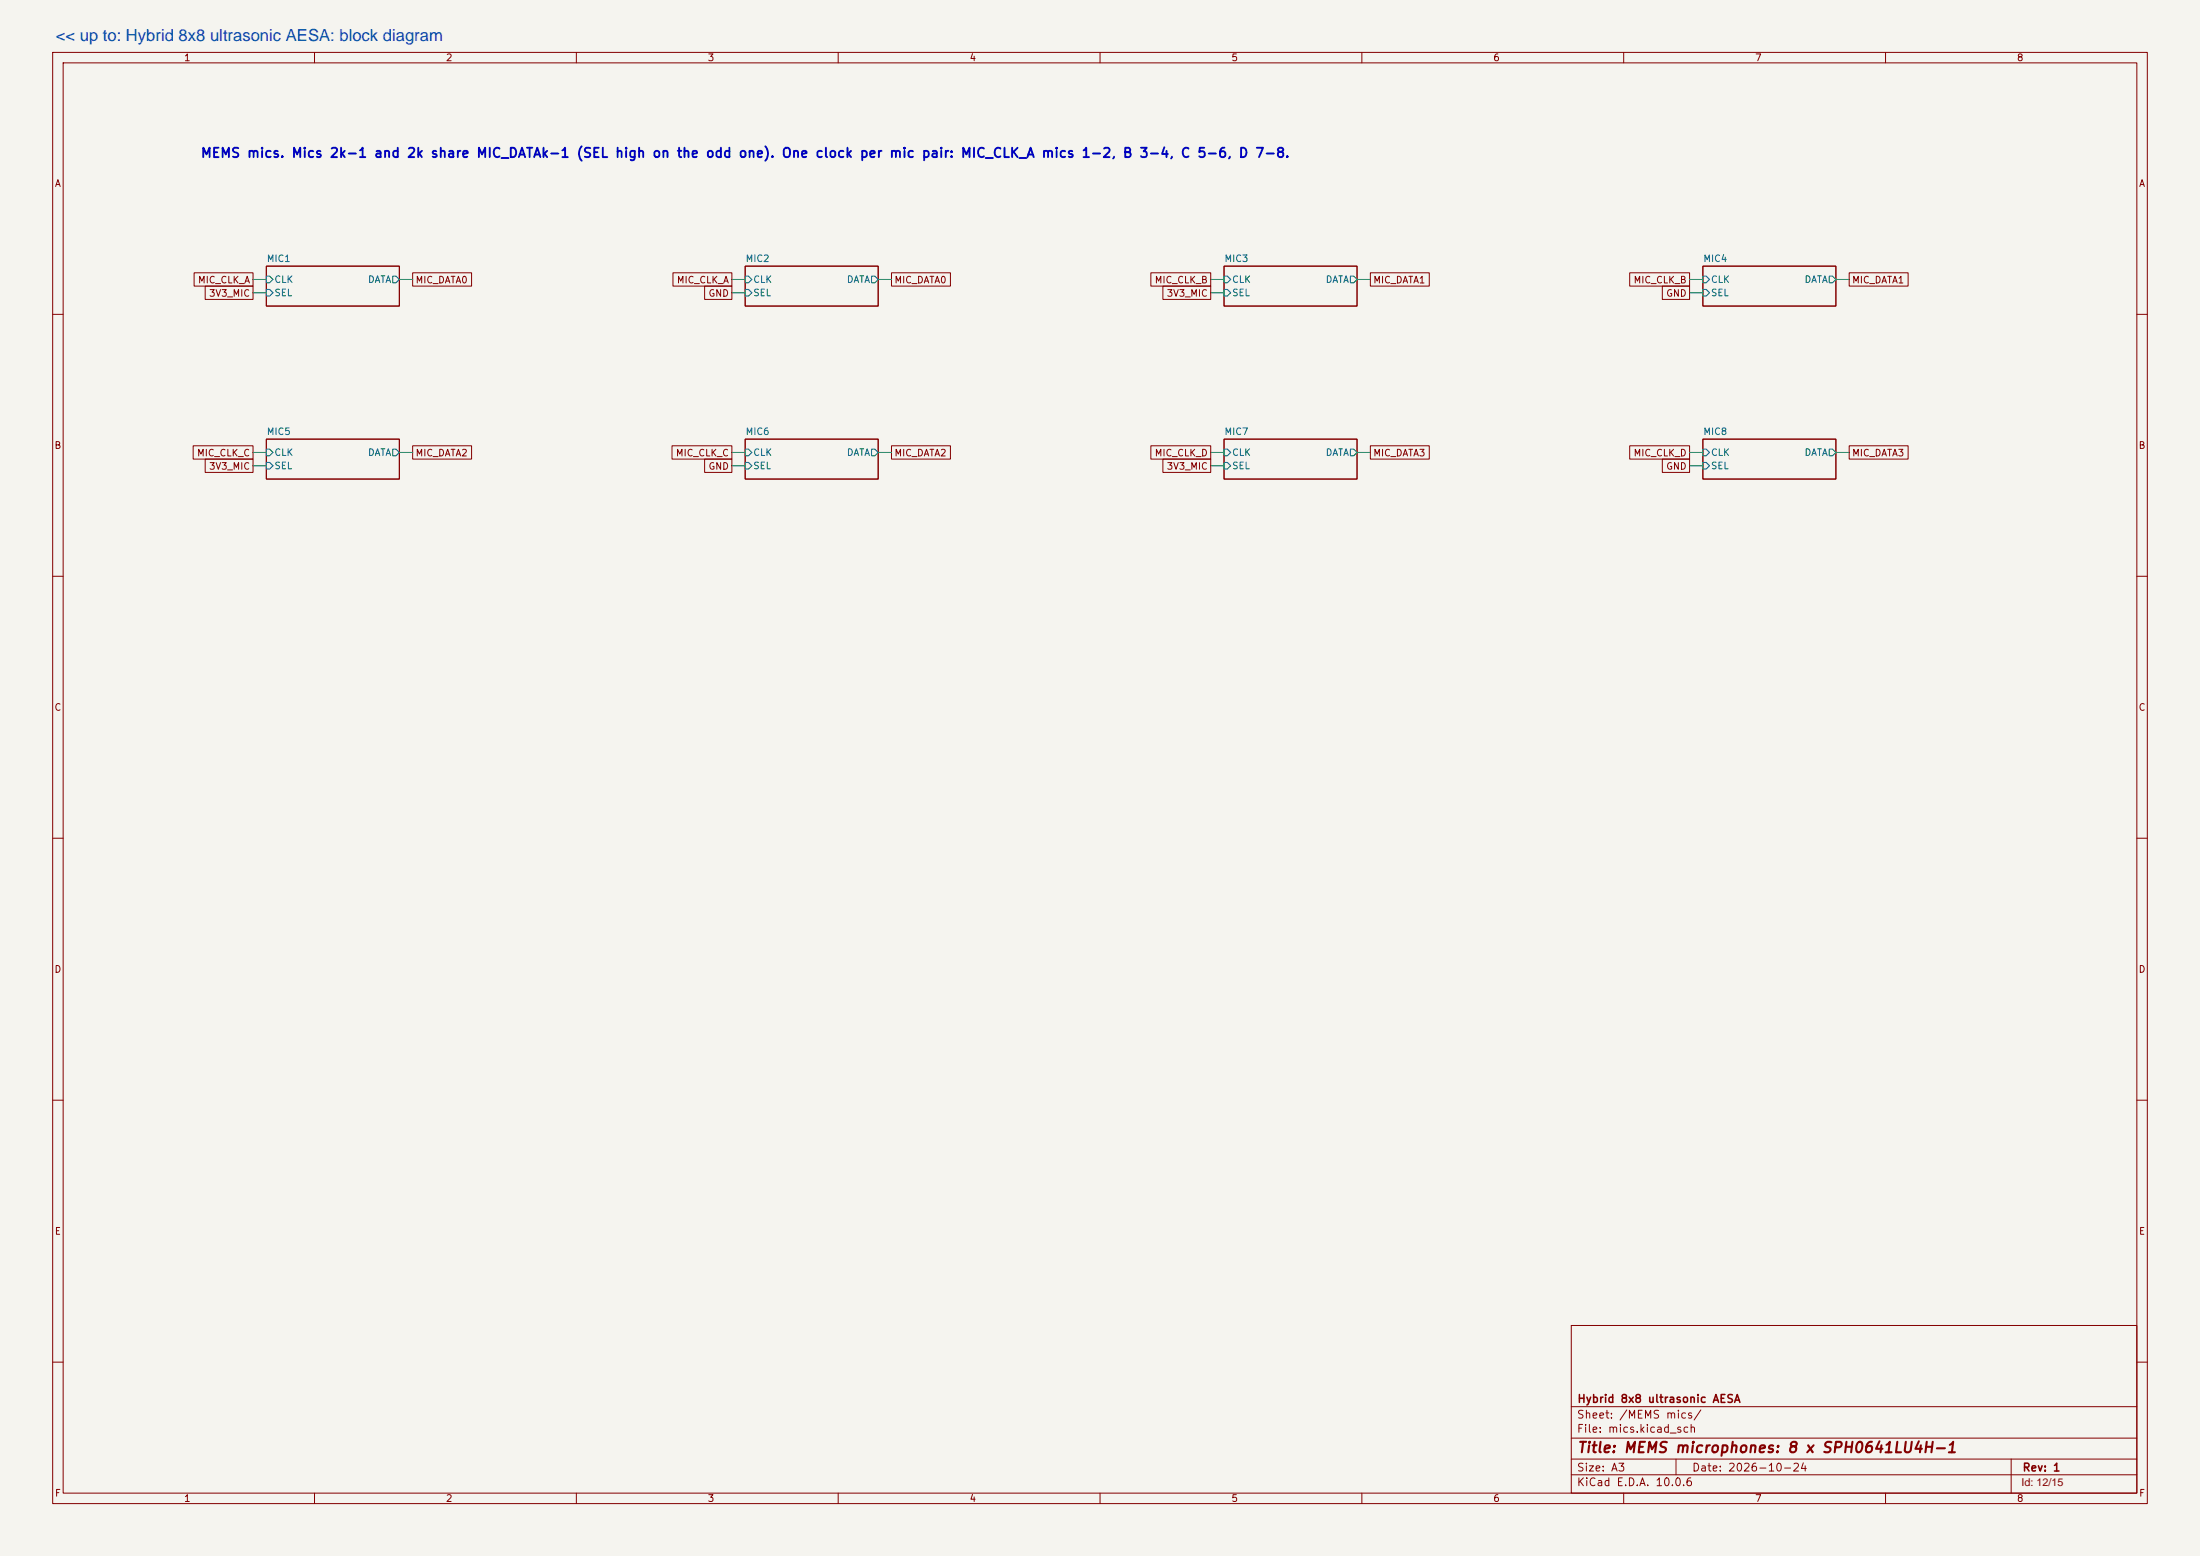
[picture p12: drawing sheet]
(kicad_sch
 (version 20260101)
 (generator "eeschema")
 (generator_version "10.0")
 (paper "A3")
 (title_block
  (title "MEMS microphones: 8 x SPH0641LU4H-1")
  (date "2026-10-24")
  (rev "1")
  (company "Hybrid 8x8 ultrasonic AESA"))
 (lib_symbols)
 (text "MEMS mics. Mics 2k-1 and 2k share MIC_DATAk-1 (SEL high on the odd one). One clock per mic pair: MIC_CLK_A mics 1-2, B 3-4, C 5-6, D 7-8."
  (exclude_from_sim no)
  (at 38.10 30.48 0)
  (effects (font (size 1.8 1.8)
    (bold yes)) (justify left bottom)))
 (wire
  (pts (xy 50.80 53.34) (xy 48.26 53.34))
  (stroke (width 0) (type default)))
 (global_label "MIC_CLK_A"
  (shape passive)
  (at 48.26 53.34 180)
  (effects (font (size 1.27 1.27)) (justify right)))
 (wire
  (pts (xy 50.80 55.88) (xy 48.26 55.88))
  (stroke (width 0) (type default)))
 (global_label "3V3_MIC"
  (shape passive)
  (at 48.26 55.88 180)
  (effects (font (size 1.27 1.27)) (justify right)))
 (wire
  (pts (xy 76.20 53.34) (xy 78.74 53.34))
  (stroke (width 0) (type default)))
 (global_label "MIC_DATA0"
  (shape passive)
  (at 78.74 53.34 0)
  (effects (font (size 1.27 1.27)) (justify left)))
 (sheet
  (at 50.80 50.80)
  (size 25.40 7.62)
  (fields_autoplaced yes)
  (stroke (width 0.1524) (type solid))
  (fill (color 0 0 0 0.0000))
  (property "Sheetname" "MIC1" (at 50.80 50.09 0) (effects (font (size 1.27 1.27)
    (bold no)) (justify left bottom)))
  (property "Sheetfile" "mic.kicad_sch" (at 50.80 59.01 0) (effects (font (size 1.27 1.27)) (justify left top) (hide yes)))
  (pin "CLK" input (at 50.80 53.34 180) (effects (font (size 1.27 1.27)) (justify left)))
  (pin "SEL" input (at 50.80 55.88 180) (effects (font (size 1.27 1.27)) (justify left)))
  (pin "DATA" output (at 76.20 53.34 0) (effects (font (size 1.27 1.27)) (justify right))))
 (wire
  (pts (xy 142.24 53.34) (xy 139.70 53.34))
  (stroke (width 0) (type default)))
 (global_label "MIC_CLK_A"
  (shape passive)
  (at 139.70 53.34 180)
  (effects (font (size 1.27 1.27)) (justify right)))
 (wire
  (pts (xy 142.24 55.88) (xy 139.70 55.88))
  (stroke (width 0) (type default)))
 (global_label "GND"
  (shape passive)
  (at 139.70 55.88 180)
  (effects (font (size 1.27 1.27)) (justify right)))
 (wire
  (pts (xy 167.64 53.34) (xy 170.18 53.34))
  (stroke (width 0) (type default)))
 (global_label "MIC_DATA0"
  (shape passive)
  (at 170.18 53.34 0)
  (effects (font (size 1.27 1.27)) (justify left)))
 (sheet
  (at 142.24 50.80)
  (size 25.40 7.62)
  (fields_autoplaced yes)
  (stroke (width 0.1524) (type solid))
  (fill (color 0 0 0 0.0000))
  (property "Sheetname" "MIC2" (at 142.24 50.09 0) (effects (font (size 1.27 1.27)
    (bold no)) (justify left bottom)))
  (property "Sheetfile" "mic.kicad_sch" (at 142.24 59.01 0) (effects (font (size 1.27 1.27)) (justify left top) (hide yes)))
  (pin "CLK" input (at 142.24 53.34 180) (effects (font (size 1.27 1.27)) (justify left)))
  (pin "SEL" input (at 142.24 55.88 180) (effects (font (size 1.27 1.27)) (justify left)))
  (pin "DATA" output (at 167.64 53.34 0) (effects (font (size 1.27 1.27)) (justify right))))
 (wire
  (pts (xy 233.68 53.34) (xy 231.14 53.34))
  (stroke (width 0) (type default)))
 (global_label "MIC_CLK_B"
  (shape passive)
  (at 231.14 53.34 180)
  (effects (font (size 1.27 1.27)) (justify right)))
 (wire
  (pts (xy 233.68 55.88) (xy 231.14 55.88))
  (stroke (width 0) (type default)))
 (global_label "3V3_MIC"
  (shape passive)
  (at 231.14 55.88 180)
  (effects (font (size 1.27 1.27)) (justify right)))
 (wire
  (pts (xy 259.08 53.34) (xy 261.62 53.34))
  (stroke (width 0) (type default)))
 (global_label "MIC_DATA1"
  (shape passive)
  (at 261.62 53.34 0)
  (effects (font (size 1.27 1.27)) (justify left)))
 (sheet
  (at 233.68 50.80)
  (size 25.40 7.62)
  (fields_autoplaced yes)
  (stroke (width 0.1524) (type solid))
  (fill (color 0 0 0 0.0000))
  (property "Sheetname" "MIC3" (at 233.68 50.09 0) (effects (font (size 1.27 1.27)
    (bold no)) (justify left bottom)))
  (property "Sheetfile" "mic.kicad_sch" (at 233.68 59.01 0) (effects (font (size 1.27 1.27)) (justify left top) (hide yes)))
  (pin "CLK" input (at 233.68 53.34 180) (effects (font (size 1.27 1.27)) (justify left)))
  (pin "SEL" input (at 233.68 55.88 180) (effects (font (size 1.27 1.27)) (justify left)))
  (pin "DATA" output (at 259.08 53.34 0) (effects (font (size 1.27 1.27)) (justify right))))
 (wire
  (pts (xy 325.12 53.34) (xy 322.58 53.34))
  (stroke (width 0) (type default)))
 (global_label "MIC_CLK_B"
  (shape passive)
  (at 322.58 53.34 180)
  (effects (font (size 1.27 1.27)) (justify right)))
 (wire
  (pts (xy 325.12 55.88) (xy 322.58 55.88))
  (stroke (width 0) (type default)))
 (global_label "GND"
  (shape passive)
  (at 322.58 55.88 180)
  (effects (font (size 1.27 1.27)) (justify right)))
 (wire
  (pts (xy 350.52 53.34) (xy 353.06 53.34))
  (stroke (width 0) (type default)))
 (global_label "MIC_DATA1"
  (shape passive)
  (at 353.06 53.34 0)
  (effects (font (size 1.27 1.27)) (justify left)))
 (sheet
  (at 325.12 50.80)
  (size 25.40 7.62)
  (fields_autoplaced yes)
  (stroke (width 0.1524) (type solid))
  (fill (color 0 0 0 0.0000))
  (property "Sheetname" "MIC4" (at 325.12 50.09 0) (effects (font (size 1.27 1.27)
    (bold no)) (justify left bottom)))
  (property "Sheetfile" "mic.kicad_sch" (at 325.12 59.01 0) (effects (font (size 1.27 1.27)) (justify left top) (hide yes)))
  (pin "CLK" input (at 325.12 53.34 180) (effects (font (size 1.27 1.27)) (justify left)))
  (pin "SEL" input (at 325.12 55.88 180) (effects (font (size 1.27 1.27)) (justify left)))
  (pin "DATA" output (at 350.52 53.34 0) (effects (font (size 1.27 1.27)) (justify right))))
 (wire
  (pts (xy 50.80 86.36) (xy 48.26 86.36))
  (stroke (width 0) (type default)))
 (global_label "MIC_CLK_C"
  (shape passive)
  (at 48.26 86.36 180)
  (effects (font (size 1.27 1.27)) (justify right)))
 (wire
  (pts (xy 50.80 88.90) (xy 48.26 88.90))
  (stroke (width 0) (type default)))
 (global_label "3V3_MIC"
  (shape passive)
  (at 48.26 88.90 180)
  (effects (font (size 1.27 1.27)) (justify right)))
 (wire
  (pts (xy 76.20 86.36) (xy 78.74 86.36))
  (stroke (width 0) (type default)))
 (global_label "MIC_DATA2"
  (shape passive)
  (at 78.74 86.36 0)
  (effects (font (size 1.27 1.27)) (justify left)))
 (sheet
  (at 50.80 83.82)
  (size 25.40 7.62)
  (fields_autoplaced yes)
  (stroke (width 0.1524) (type solid))
  (fill (color 0 0 0 0.0000))
  (property "Sheetname" "MIC5" (at 50.80 83.11 0) (effects (font (size 1.27 1.27)
    (bold no)) (justify left bottom)))
  (property "Sheetfile" "mic.kicad_sch" (at 50.80 92.03 0) (effects (font (size 1.27 1.27)) (justify left top) (hide yes)))
  (pin "CLK" input (at 50.80 86.36 180) (effects (font (size 1.27 1.27)) (justify left)))
  (pin "SEL" input (at 50.80 88.90 180) (effects (font (size 1.27 1.27)) (justify left)))
  (pin "DATA" output (at 76.20 86.36 0) (effects (font (size 1.27 1.27)) (justify right))))
 (wire
  (pts (xy 142.24 86.36) (xy 139.70 86.36))
  (stroke (width 0) (type default)))
 (global_label "MIC_CLK_C"
  (shape passive)
  (at 139.70 86.36 180)
  (effects (font (size 1.27 1.27)) (justify right)))
 (wire
  (pts (xy 142.24 88.90) (xy 139.70 88.90))
  (stroke (width 0) (type default)))
 (global_label "GND"
  (shape passive)
  (at 139.70 88.90 180)
  (effects (font (size 1.27 1.27)) (justify right)))
 (wire
  (pts (xy 167.64 86.36) (xy 170.18 86.36))
  (stroke (width 0) (type default)))
 (global_label "MIC_DATA2"
  (shape passive)
  (at 170.18 86.36 0)
  (effects (font (size 1.27 1.27)) (justify left)))
 (sheet
  (at 142.24 83.82)
  (size 25.40 7.62)
  (fields_autoplaced yes)
  (stroke (width 0.1524) (type solid))
  (fill (color 0 0 0 0.0000))
  (property "Sheetname" "MIC6" (at 142.24 83.11 0) (effects (font (size 1.27 1.27)
    (bold no)) (justify left bottom)))
  (property "Sheetfile" "mic.kicad_sch" (at 142.24 92.03 0) (effects (font (size 1.27 1.27)) (justify left top) (hide yes)))
  (pin "CLK" input (at 142.24 86.36 180) (effects (font (size 1.27 1.27)) (justify left)))
  (pin "SEL" input (at 142.24 88.90 180) (effects (font (size 1.27 1.27)) (justify left)))
  (pin "DATA" output (at 167.64 86.36 0) (effects (font (size 1.27 1.27)) (justify right))))
 (wire
  (pts (xy 233.68 86.36) (xy 231.14 86.36))
  (stroke (width 0) (type default)))
 (global_label "MIC_CLK_D"
  (shape passive)
  (at 231.14 86.36 180)
  (effects (font (size 1.27 1.27)) (justify right)))
 (wire
  (pts (xy 233.68 88.90) (xy 231.14 88.90))
  (stroke (width 0) (type default)))
 (global_label "3V3_MIC"
  (shape passive)
  (at 231.14 88.90 180)
  (effects (font (size 1.27 1.27)) (justify right)))
 (wire
  (pts (xy 259.08 86.36) (xy 261.62 86.36))
  (stroke (width 0) (type default)))
 (global_label "MIC_DATA3"
  (shape passive)
  (at 261.62 86.36 0)
  (effects (font (size 1.27 1.27)) (justify left)))
 (sheet
  (at 233.68 83.82)
  (size 25.40 7.62)
  (fields_autoplaced yes)
  (stroke (width 0.1524) (type solid))
  (fill (color 0 0 0 0.0000))
  (property "Sheetname" "MIC7" (at 233.68 83.11 0) (effects (font (size 1.27 1.27)
    (bold no)) (justify left bottom)))
  (property "Sheetfile" "mic.kicad_sch" (at 233.68 92.03 0) (effects (font (size 1.27 1.27)) (justify left top) (hide yes)))
  (pin "CLK" input (at 233.68 86.36 180) (effects (font (size 1.27 1.27)) (justify left)))
  (pin "SEL" input (at 233.68 88.90 180) (effects (font (size 1.27 1.27)) (justify left)))
  (pin "DATA" output (at 259.08 86.36 0) (effects (font (size 1.27 1.27)) (justify right))))
 (wire
  (pts (xy 325.12 86.36) (xy 322.58 86.36))
  (stroke (width 0) (type default)))
 (global_label "MIC_CLK_D"
  (shape passive)
  (at 322.58 86.36 180)
  (effects (font (size 1.27 1.27)) (justify right)))
 (wire
  (pts (xy 325.12 88.90) (xy 322.58 88.90))
  (stroke (width 0) (type default)))
 (global_label "GND"
  (shape passive)
  (at 322.58 88.90 180)
  (effects (font (size 1.27 1.27)) (justify right)))
 (wire
  (pts (xy 350.52 86.36) (xy 353.06 86.36))
  (stroke (width 0) (type default)))
 (global_label "MIC_DATA3"
  (shape passive)
  (at 353.06 86.36 0)
  (effects (font (size 1.27 1.27)) (justify left)))
 (sheet
  (at 325.12 83.82)
  (size 25.40 7.62)
  (fields_autoplaced yes)
  (stroke (width 0.1524) (type solid))
  (fill (color 0 0 0 0.0000))
  (property "Sheetname" "MIC8" (at 325.12 83.11 0) (effects (font (size 1.27 1.27)
    (bold no)) (justify left bottom)))
  (property "Sheetfile" "mic.kicad_sch" (at 325.12 92.03 0) (effects (font (size 1.27 1.27)) (justify left top) (hide yes)))
  (pin "CLK" input (at 325.12 86.36 180) (effects (font (size 1.27 1.27)) (justify left)))
  (pin "SEL" input (at 325.12 88.90 180) (effects (font (size 1.27 1.27)) (justify left)))
  (pin "DATA" output (at 350.52 86.36 0) (effects (font (size 1.27 1.27)) (justify right))))
 (sheet_instances
  (path ""
   (page "1")))
 (embedded_fonts no))
